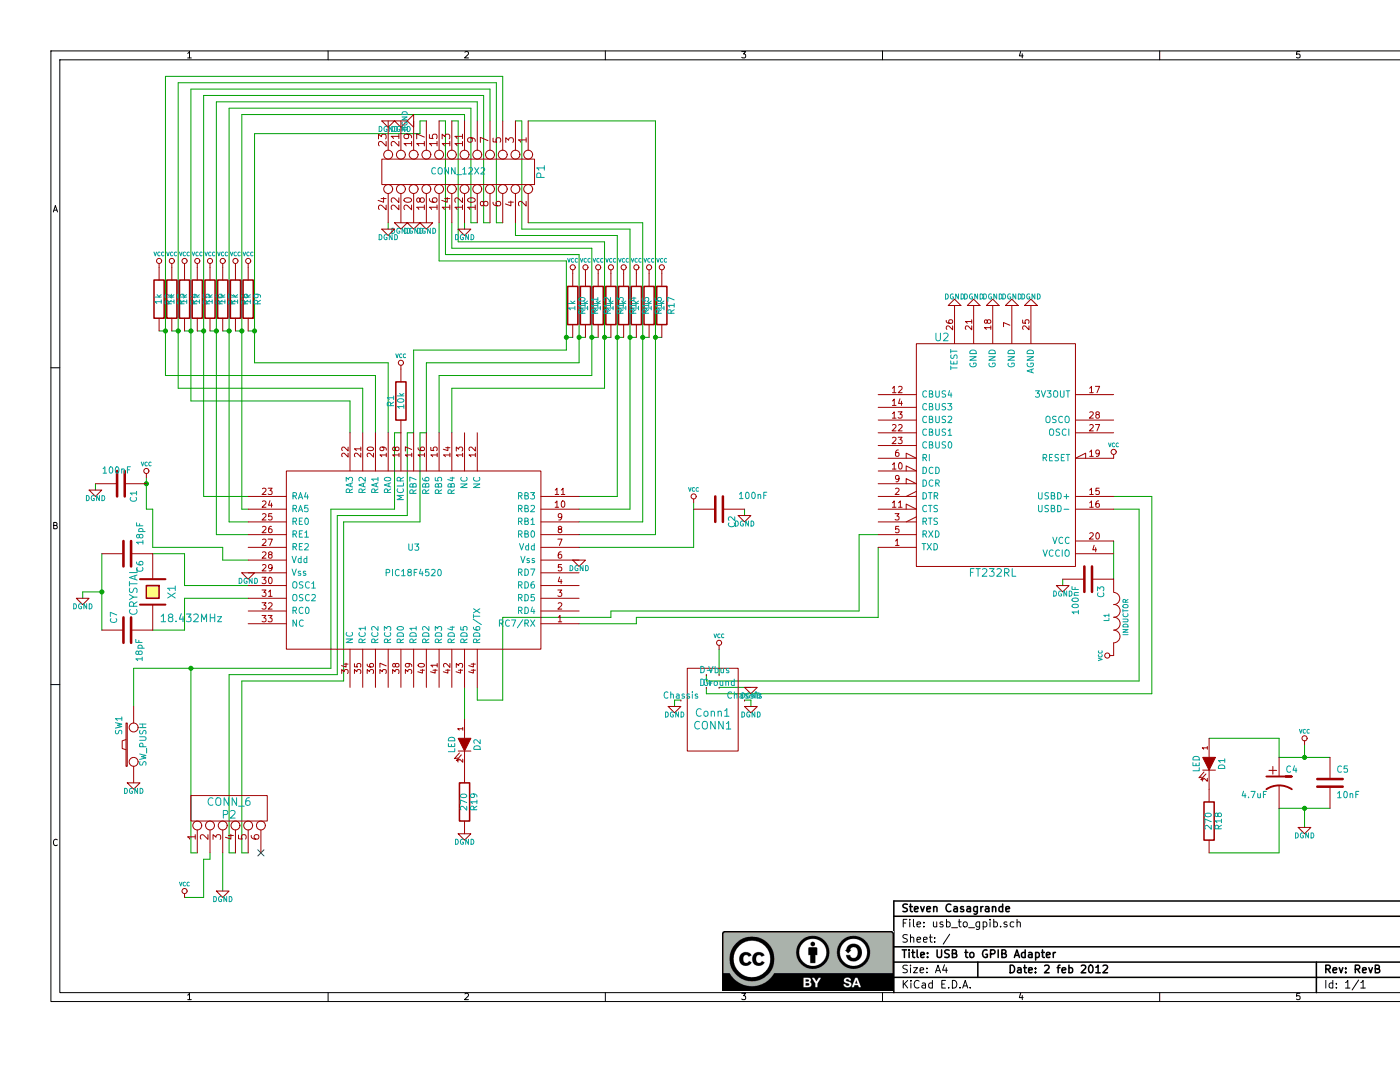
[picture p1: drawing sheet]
EESchema Schematic File Version 2  date Thu 02 Feb 2012 02:57:11 PM EST
LIBS:power
LIBS:device
LIBS:transistors
LIBS:conn
LIBS:linear
LIBS:regul
LIBS:74xx
LIBS:cmos4000
LIBS:adc-dac
LIBS:memory
LIBS:xilinx
LIBS:special
LIBS:microcontrollers
LIBS:dsp
LIBS:microchip
LIBS:analog_switches
LIBS:motorola
LIBS:texas
LIBS:intel
LIBS:audio
LIBS:interface
LIBS:digital-audio
LIBS:philips
LIBS:display
LIBS:cypress
LIBS:siliconi
LIBS:opto
LIBS:atmel
LIBS:contrib
LIBS:w_microcontrollers
LIBS:PIC18F452
LIBS:valves
LIBS:usb-b
LIBS:usb_to_gpib-cache
EELAYER 25  0
EELAYER END
$Descr A4 11693 8268
encoding utf-8
Sheet 1 1
Title "USB to GPIB Adapter"
Date "2 feb 2012"
Rev "RevB"
Comp "Steven Casagrande"
Comment1 ""
Comment2 ""
Comment3 ""
Comment4 ""
$EndDescr
Text Notes 1750 4900 2    60   ~ 0
18.432MHz
Connection ~ 1150 3800
Wire Wire Line
	3650 5400 3650 5650
Wire Wire Line
	10050 6700 10050 6350
Wire Wire Line
	10050 6700 9500 6700
Wire Wire Line
	1750 7000 1750 6700
Wire Wire Line
	3200 3400 3250 3400
Wire Wire Line
	3200 3400 3200 4050
Wire Wire Line
	3200 4050 2650 4050
Wire Wire Line
	2650 4050 2650 5300
Wire Wire Line
	2650 5300 1800 5300
Wire Wire Line
	1800 5300 1800 6700
Wire Wire Line
	1800 6700 1850 6700
Wire Wire Line
	1950 4200 1700 4200
Wire Wire Line
	1700 4200 1700 800 
Wire Wire Line
	1800 850  1800 4100
Wire Wire Line
	1950 4000 1900 4000
Wire Wire Line
	1950 4400 1750 4400
Wire Wire Line
	1750 4400 1750 4300
Wire Wire Line
	1750 4300 1200 4300
Wire Wire Line
	1200 4300 1200 4000
Wire Wire Line
	1200 4000 1150 4000
Wire Wire Line
	2850 3400 2850 3050
Wire Wire Line
	3050 3400 3050 2850
Wire Wire Line
	1950 4600 1450 4600
Wire Wire Line
	4550 4900 5000 4900
Wire Wire Line
	5000 4900 5000 4850
Wire Wire Line
	5000 4850 6900 4850
Wire Wire Line
	6900 4850 6900 4300
Wire Wire Line
	3350 2850 3350 3400
Wire Wire Line
	3350 2850 4550 2850
Wire Wire Line
	3550 3400 3550 3050
Wire Wire Line
	3550 3050 4750 3050
Wire Wire Line
	4550 4000 4950 4000
Wire Wire Line
	4950 4000 4950 1800
Connection ~ 5150 2650
Wire Wire Line
	5150 2650 5200 2650
Connection ~ 4950 2650
Wire Wire Line
	5000 2650 4950 2650
Connection ~ 4750 2650
Wire Wire Line
	4750 2650 4800 2650
Connection ~ 4550 2650
Wire Wire Line
	4600 2650 4550 2650
Wire Wire Line
	4150 950  5150 950 
Wire Wire Line
	4950 1800 4100 1800
Wire Wire Line
	4750 3050 4750 1900
Wire Wire Line
	4750 1900 3600 1900
Wire Wire Line
	4550 2850 4550 2000
Wire Wire Line
	4550 2000 3500 2000
Connection ~ 1400 2600
Wire Wire Line
	1400 2600 1350 2600
Connection ~ 1600 2600
Wire Wire Line
	1600 2600 1550 2600
Connection ~ 1800 2600
Wire Wire Line
	1750 2600 1800 2600
Connection ~ 2000 2600
Wire Wire Line
	2000 2600 1950 2600
Wire Wire Line
	3900 650  1400 650 
Wire Wire Line
	3800 750  1600 750 
Wire Wire Line
	1800 850  3700 850 
Wire Wire Line
	3650 1750 3650 1800
Wire Wire Line
	3650 950  3650 900 
Wire Wire Line
	3750 950  3750 800 
Wire Wire Line
	3850 950  3850 700 
Wire Wire Line
	800  4950 800  4350
Wire Wire Line
	1450 4600 1450 4350
Wire Wire Line
	1450 4350 1200 4350
Wire Wire Line
	3950 950  3950 600 
Wire Wire Line
	3550 1750 3550 1950
Wire Wire Line
	4050 1750 4050 1850
Wire Wire Line
	4100 1800 4100 950 
Wire Wire Line
	4100 950  4050 950 
Wire Wire Line
	10450 5950 10050 5950
Wire Wire Line
	10050 6350 10450 6350
Wire Wire Line
	8350 4550 8350 4600
Wire Wire Line
	750  3800 750  3850
Wire Wire Line
	5550 5300 5550 5350
Wire Wire Line
	5550 5350 8950 5350
Wire Wire Line
	8950 5350 8950 4000
Wire Wire Line
	5300 5550 5300 5500
Wire Wire Line
	5300 5500 5350 5500
Wire Wire Line
	5900 5400 5650 5400
Wire Wire Line
	5850 5500 5900 5500
Wire Wire Line
	5900 5500 5900 5550
Wire Wire Line
	8950 4000 8750 4000
Wire Wire Line
	5550 5400 5550 5450
Wire Wire Line
	5550 5450 9050 5450
Wire Wire Line
	9050 5450 9050 3900
Wire Wire Line
	9050 3900 8750 3900
Wire Wire Line
	5650 5300 5650 5100
Wire Wire Line
	1150 4000 1150 3750
Wire Wire Line
	5850 4050 5850 4000
Wire Wire Line
	8750 4550 8750 4250
Wire Wire Line
	10250 6500 10250 6350
Connection ~ 10250 6350
Wire Wire Line
	10250 5850 10250 5950
Connection ~ 10250 5950
Wire Wire Line
	3550 950  3600 950 
Wire Wire Line
	3600 950  3600 1900
Wire Wire Line
	3450 950  3500 950 
Wire Wire Line
	3500 950  3500 2000
Wire Wire Line
	3450 1750 3450 2050
Wire Wire Line
	3450 2050 4450 2050
Wire Wire Line
	4450 2050 4450 2750
Wire Wire Line
	1200 4950 1450 4950
Wire Wire Line
	1450 4950 1450 4700
Wire Wire Line
	800  4650 650  4650
Connection ~ 800  4650
Wire Wire Line
	650  4650 650  4700
Wire Wire Line
	3950 1750 3900 1750
Wire Wire Line
	3900 1750 3900 650 
Wire Wire Line
	3850 1750 3800 1750
Wire Wire Line
	3800 1750 3800 750 
Wire Wire Line
	3750 1750 3700 1750
Wire Wire Line
	3700 1750 3700 850 
Wire Wire Line
	3300 1050 2000 1050
Wire Wire Line
	3300 1050 3300 950 
Wire Wire Line
	3300 950  3350 950 
Wire Wire Line
	3050 1750 3050 1800
Wire Wire Line
	3650 900  1900 900 
Wire Wire Line
	3750 800  1700 800 
Wire Wire Line
	3850 700  1500 700 
Wire Wire Line
	3950 600  1300 600 
Wire Wire Line
	1900 2600 1850 2600
Connection ~ 1900 2600
Wire Wire Line
	1650 2600 1700 2600
Connection ~ 1700 2600
Wire Wire Line
	1500 2600 1450 2600
Connection ~ 1500 2600
Wire Wire Line
	1300 2600 1250 2600
Connection ~ 1300 2600
Wire Wire Line
	3550 1950 4650 1950
Wire Wire Line
	4650 1950 4650 2950
Wire Wire Line
	4050 1850 4850 1850
Wire Wire Line
	4150 1750 5050 1750
Wire Wire Line
	4500 2650 4450 2650
Connection ~ 4450 2650
Wire Wire Line
	4700 2650 4650 2650
Connection ~ 4650 2650
Wire Wire Line
	4850 2650 4900 2650
Connection ~ 4850 2650
Wire Wire Line
	5050 2650 5100 2650
Connection ~ 5050 2650
Wire Wire Line
	5150 950  5150 4200
Wire Wire Line
	5150 4200 4550 4200
Wire Wire Line
	5050 1750 5050 4100
Wire Wire Line
	5050 4100 4550 4100
Wire Wire Line
	4850 1850 4850 3900
Wire Wire Line
	4850 3900 4550 3900
Wire Wire Line
	4650 2950 3450 2950
Wire Wire Line
	3450 2950 3450 3400
Wire Wire Line
	4450 2750 3250 2750
Wire Wire Line
	3250 2750 3250 3400
Wire Wire Line
	6900 4200 6750 4200
Wire Wire Line
	6750 4200 6750 4800
Wire Wire Line
	6750 4800 4800 4800
Wire Wire Line
	4800 4800 4800 4850
Wire Wire Line
	4800 4850 3950 4850
Wire Wire Line
	3950 4850 3950 5500
Wire Wire Line
	3950 5500 3750 5500
Wire Wire Line
	3750 5500 3750 5400
Wire Wire Line
	1450 4700 1950 4700
Wire Wire Line
	2950 3400 2950 2950
Wire Wire Line
	2750 3400 2750 3150
Wire Wire Line
	5450 3950 5450 4300
Wire Wire Line
	5450 4300 4550 4300
Wire Wire Line
	2000 1050 2000 2850
Wire Wire Line
	2000 2850 3050 2850
Wire Wire Line
	1300 600  1300 2950
Wire Wire Line
	1300 2950 2950 2950
Wire Wire Line
	1400 650  1400 3050
Wire Wire Line
	1400 3050 2850 3050
Wire Wire Line
	1500 700  1500 3150
Wire Wire Line
	1500 3150 2750 3150
Wire Wire Line
	1600 750  1600 3900
Wire Wire Line
	1600 3900 1950 3900
Wire Wire Line
	1800 4100 1950 4100
Wire Wire Line
	1900 900  1900 4000
Wire Wire Line
	1550 6700 1500 6700
Wire Wire Line
	1500 6700 1500 5250
Wire Wire Line
	2600 4000 2600 5250
Wire Wire Line
	2600 4000 3100 4000
Wire Wire Line
	3100 4000 3100 3400
Wire Wire Line
	3100 3400 3150 3400
Wire Wire Line
	1950 6700 1900 6700
Wire Wire Line
	1900 6700 1900 5350
Wire Wire Line
	1900 5350 2700 5350
Wire Wire Line
	2700 5350 2700 4100
Wire Wire Line
	2700 4100 3300 4100
Wire Wire Line
	3300 4100 3300 3400
Wire Wire Line
	3300 3400 3350 3400
Wire Wire Line
	1450 7050 1600 7050
Wire Wire Line
	1600 7050 1600 6750
Wire Wire Line
	1600 6750 1650 6750
Wire Wire Line
	1650 6750 1650 6700
Wire Wire Line
	9500 5800 10050 5800
Wire Wire Line
	10050 5800 10050 5950
Wire Wire Line
	2600 5250 1050 5250
Wire Wire Line
	1050 5250 1050 5550
Connection ~ 1500 5250
$Comp
L DGND #PWR01
U 1 1
P 1050 6150
F 0 "#PWR01" H 1050 6150 40  0001 C CNN
F 1 "DGND" H 1050 6080 40  0000 C CNN
	1    1050 6150
	1    0    0    -1  
$EndComp
$Comp
L SW_PUSH SW1
U 1 1
P 1050 5850
F 0 "SW1" H 1200 5960 50  0000 C CNN
F 1 "SW_PUSH" H 1050 5770 50  0000 C CNN
	1    1050 5850
	0    -1   -1   0   
$EndComp
$Comp
L DGND #PWR02
U 1 1
P 3650 6550
F 0 "#PWR02" H 3650 6550 40  0001 C CNN
F 1 "DGND" H 3650 6480 40  0000 C CNN
	1    3650 6550
	1    0    0    -1  
$EndComp
$Comp
L R R19
U 1 1
P 3650 6300
F 0 "R19" V 3730 6300 50  0000 C CNN
F 1 "270" V 3650 6300 50  0000 C CNN
	1    3650 6300
	1    0    0    -1  
$EndComp
$Comp
L LED D2
U 1 1
P 3650 5850
F 0 "D2" H 3650 5950 50  0000 C CNN
F 1 "LED" H 3650 5750 50  0000 C CNN
	1    3650 5850
	0    1    1    0   
$EndComp
EndData
$EndBitmap
$Comp
L CONN CONN1
U 1 1
P 5600 5600
F 0 "CONN1" H 5600 5700 60  0000 C CNN
F 1 "Conn1" H 5600 5600 60  0000 C CNN
	1    5600 5600
	-1   0    0    1   
$EndComp
$Comp
L R R18
U 1 1
P 9500 6450
F 0 "R18" V 9580 6450 50  0000 C CNN
F 1 "270" V 9500 6450 50  0000 C CNN
	1    9500 6450
	1    0    0    -1  
$EndComp
$Comp
L LED D1
U 1 1
P 9500 6000
F 0 "D1" H 9500 6100 50  0000 C CNN
F 1 "LED" H 9500 5900 50  0000 C CNN
	1    9500 6000
	0    1    1    0   
$EndComp
NoConn ~ 2050 6700
$Comp
L DGND #PWR03
U 1 1
P 1750 7000
F 0 "#PWR03" H 1750 7000 40  0001 C CNN
F 1 "DGND" H 1750 6930 40  0000 C CNN
	1    1750 7000
	1    0    0    -1  
$EndComp
$Comp
L VCC #PWR04
U 1 1
P 1450 7050
F 0 "#PWR04" H 1450 7150 30  0001 C CNN
F 1 "VCC" H 1450 7150 30  0000 C CNN
	1    1450 7050
	1    0    0    -1  
$EndComp
$Comp
L CONN_6 P2
U 1 1
P 1800 6350
F 0 "P2" V 1750 6350 60  0000 C CNN
F 1 "CONN_6" V 1850 6350 60  0000 C CNN
	1    1800 6350
	0    -1   -1   0   
$EndComp
$Comp
L DGND #PWR05
U 1 1
P 3150 1750
F 0 "#PWR05" H 3150 1750 40  0001 C CNN
F 1 "DGND" H 3150 1680 40  0000 C CNN
	1    3150 1750
	1    0    0    -1  
$EndComp
$Comp
L DGND #PWR06
U 1 1
P 3250 1750
F 0 "#PWR06" H 3250 1750 40  0001 C CNN
F 1 "DGND" H 3250 1680 40  0000 C CNN
	1    3250 1750
	1    0    0    -1  
$EndComp
$Comp
L DGND #PWR07
U 1 1
P 3350 1750
F 0 "#PWR07" H 3350 1750 40  0001 C CNN
F 1 "DGND" H 3350 1680 40  0000 C CNN
	1    3350 1750
	1    0    0    -1  
$EndComp
$Comp
L DGND #PWR08
U 1 1
P 3050 950
F 0 "#PWR08" H 3050 950 40  0001 C CNN
F 1 "DGND" H 3050 880 40  0000 C CNN
	1    3050 950 
	1    0    0    -1  
$EndComp
$Comp
L DGND #PWR09
U 1 1
P 3150 950
F 0 "#PWR09" H 3150 950 40  0001 C CNN
F 1 "DGND" H 3150 880 40  0000 C CNN
	1    3150 950 
	1    0    0    -1  
$EndComp
$Comp
L DGND #PWR010
U 1 1
P 4550 4400
F 0 "#PWR010" H 4550 4400 40  0001 C CNN
F 1 "DGND" H 4550 4330 40  0000 C CNN
	1    4550 4400
	1    0    0    -1  
$EndComp
$Comp
L DGND #PWR011
U 1 1
P 1950 4500
F 0 "#PWR011" H 1950 4500 40  0001 C CNN
F 1 "DGND" H 1950 4430 40  0000 C CNN
	1    1950 4500
	1    0    0    -1  
$EndComp
$Comp
L PIC18F452 U3
U 1 1
P 3250 4400
F 0 "U3" H 3250 4300 50  0000 C CNN
F 1 "PIC18F4520" H 3250 4500 50  0000 C CNN
	1    3250 4400
	-1   0    0    1   
$EndComp
$Comp
L VCC #PWR012
U 1 1
P 5200 2150
F 0 "#PWR012" H 5200 2250 30  0001 C CNN
F 1 "VCC" H 5200 2250 30  0000 C CNN
	1    5200 2150
	1    0    0    -1  
$EndComp
$Comp
L VCC #PWR013
U 1 1
P 5100 2150
F 0 "#PWR013" H 5100 2250 30  0001 C CNN
F 1 "VCC" H 5100 2250 30  0000 C CNN
	1    5100 2150
	1    0    0    -1  
$EndComp
$Comp
L VCC #PWR014
U 1 1
P 5000 2150
F 0 "#PWR014" H 5000 2250 30  0001 C CNN
F 1 "VCC" H 5000 2250 30  0000 C CNN
	1    5000 2150
	1    0    0    -1  
$EndComp
$Comp
L VCC #PWR015
U 1 1
P 4900 2150
F 0 "#PWR015" H 4900 2250 30  0001 C CNN
F 1 "VCC" H 4900 2250 30  0000 C CNN
	1    4900 2150
	1    0    0    -1  
$EndComp
$Comp
L VCC #PWR016
U 1 1
P 4800 2150
F 0 "#PWR016" H 4800 2250 30  0001 C CNN
F 1 "VCC" H 4800 2250 30  0000 C CNN
	1    4800 2150
	1    0    0    -1  
$EndComp
$Comp
L VCC #PWR017
U 1 1
P 4700 2150
F 0 "#PWR017" H 4700 2250 30  0001 C CNN
F 1 "VCC" H 4700 2250 30  0000 C CNN
	1    4700 2150
	1    0    0    -1  
$EndComp
$Comp
L VCC #PWR018
U 1 1
P 4600 2150
F 0 "#PWR018" H 4600 2250 30  0001 C CNN
F 1 "VCC" H 4600 2250 30  0000 C CNN
	1    4600 2150
	1    0    0    -1  
$EndComp
$Comp
L VCC #PWR019
U 1 1
P 4500 2150
F 0 "#PWR019" H 4500 2250 30  0001 C CNN
F 1 "VCC" H 4500 2250 30  0000 C CNN
	1    4500 2150
	1    0    0    -1  
$EndComp
$Comp
L R R17
U 1 1
P 5200 2400
F 0 "R17" V 5280 2400 50  0000 C CNN
F 1 "1k" V 5200 2400 50  0000 C CNN
	1    5200 2400
	1    0    0    -1  
$EndComp
$Comp
L R R16
U 1 1
P 5100 2400
F 0 "R16" V 5180 2400 50  0000 C CNN
F 1 "1k" V 5100 2400 50  0000 C CNN
	1    5100 2400
	1    0    0    -1  
$EndComp
$Comp
L R R15
U 1 1
P 5000 2400
F 0 "R15" V 5080 2400 50  0000 C CNN
F 1 "1k" V 5000 2400 50  0000 C CNN
	1    5000 2400
	1    0    0    -1  
$EndComp
$Comp
L R R14
U 1 1
P 4900 2400
F 0 "R14" V 4980 2400 50  0000 C CNN
F 1 "1k" V 4900 2400 50  0000 C CNN
	1    4900 2400
	1    0    0    -1  
$EndComp
$Comp
L R R13
U 1 1
P 4800 2400
F 0 "R13" V 4880 2400 50  0000 C CNN
F 1 "1k" V 4800 2400 50  0000 C CNN
	1    4800 2400
	1    0    0    -1  
$EndComp
$Comp
L R R12
U 1 1
P 4700 2400
F 0 "R12" V 4780 2400 50  0000 C CNN
F 1 "1k" V 4700 2400 50  0000 C CNN
	1    4700 2400
	1    0    0    -1  
$EndComp
$Comp
L R R11
U 1 1
P 4600 2400
F 0 "R11" V 4680 2400 50  0000 C CNN
F 1 "1k" V 4600 2400 50  0000 C CNN
	1    4600 2400
	1    0    0    -1  
$EndComp
$Comp
L R R10
U 1 1
P 4500 2400
F 0 "R10" V 4580 2400 50  0000 C CNN
F 1 "1k" V 4500 2400 50  0000 C CNN
	1    4500 2400
	1    0    0    -1  
$EndComp
$Comp
L VCC #PWR020
U 1 1
P 1250 2100
F 0 "#PWR020" H 1250 2200 30  0001 C CNN
F 1 "VCC" H 1250 2200 30  0000 C CNN
	1    1250 2100
	1    0    0    -1  
$EndComp
$Comp
L R R2
U 1 1
P 1250 2350
F 0 "R2" V 1330 2350 50  0000 C CNN
F 1 "1k" V 1250 2350 50  0000 C CNN
	1    1250 2350
	1    0    0    -1  
$EndComp
$Comp
L VCC #PWR021
U 1 1
P 1350 2100
F 0 "#PWR021" H 1350 2200 30  0001 C CNN
F 1 "VCC" H 1350 2200 30  0000 C CNN
	1    1350 2100
	1    0    0    -1  
$EndComp
$Comp
L VCC #PWR022
U 1 1
P 1450 2100
F 0 "#PWR022" H 1450 2200 30  0001 C CNN
F 1 "VCC" H 1450 2200 30  0000 C CNN
	1    1450 2100
	1    0    0    -1  
$EndComp
$Comp
L VCC #PWR023
U 1 1
P 1550 2100
F 0 "#PWR023" H 1550 2200 30  0001 C CNN
F 1 "VCC" H 1550 2200 30  0000 C CNN
	1    1550 2100
	1    0    0    -1  
$EndComp
$Comp
L VCC #PWR024
U 1 1
P 1650 2100
F 0 "#PWR024" H 1650 2200 30  0001 C CNN
F 1 "VCC" H 1650 2200 30  0000 C CNN
	1    1650 2100
	1    0    0    -1  
$EndComp
$Comp
L VCC #PWR025
U 1 1
P 1750 2100
F 0 "#PWR025" H 1750 2200 30  0001 C CNN
F 1 "VCC" H 1750 2200 30  0000 C CNN
	1    1750 2100
	1    0    0    -1  
$EndComp
$Comp
L VCC #PWR026
U 1 1
P 1850 2100
F 0 "#PWR026" H 1850 2200 30  0001 C CNN
F 1 "VCC" H 1850 2200 30  0000 C CNN
	1    1850 2100
	1    0    0    -1  
$EndComp
$Comp
L VCC #PWR027
U 1 1
P 1950 2100
F 0 "#PWR027" H 1950 2200 30  0001 C CNN
F 1 "VCC" H 1950 2200 30  0000 C CNN
	1    1950 2100
	1    0    0    -1  
$EndComp
$Comp
L R R3
U 1 1
P 1350 2350
F 0 "R3" V 1430 2350 50  0000 C CNN
F 1 "1k" V 1350 2350 50  0000 C CNN
	1    1350 2350
	1    0    0    -1  
$EndComp
$Comp
L R R4
U 1 1
P 1450 2350
F 0 "R4" V 1530 2350 50  0000 C CNN
F 1 "1k" V 1450 2350 50  0000 C CNN
	1    1450 2350
	1    0    0    -1  
$EndComp
$Comp
L R R5
U 1 1
P 1550 2350
F 0 "R5" V 1630 2350 50  0000 C CNN
F 1 "1k" V 1550 2350 50  0000 C CNN
	1    1550 2350
	1    0    0    -1  
$EndComp
$Comp
L R R6
U 1 1
P 1650 2350
F 0 "R6" V 1730 2350 50  0000 C CNN
F 1 "1k" V 1650 2350 50  0000 C CNN
	1    1650 2350
	1    0    0    -1  
$EndComp
$Comp
L R R7
U 1 1
P 1750 2350
F 0 "R7" V 1830 2350 50  0000 C CNN
F 1 "1k" V 1750 2350 50  0000 C CNN
	1    1750 2350
	1    0    0    -1  
$EndComp
$Comp
L R R8
U 1 1
P 1850 2350
F 0 "R8" V 1930 2350 50  0000 C CNN
F 1 "1k" V 1850 2350 50  0000 C CNN
	1    1850 2350
	1    0    0    -1  
$EndComp
$Comp
L R R9
U 1 1
P 1950 2350
F 0 "R9" V 2030 2350 50  0000 C CNN
F 1 "1k" V 1950 2350 50  0000 C CNN
	1    1950 2350
	1    0    0    -1  
$EndComp
$Comp
L DGND #PWR028
U 1 1
P 3050 1800
F 0 "#PWR028" H 3050 1800 40  0001 C CNN
F 1 "DGND" H 3050 1730 40  0000 C CNN
	1    3050 1800
	1    0    0    -1  
$EndComp
$Comp
L DGND #PWR029
U 1 1
P 3250 950
F 0 "#PWR029" H 3250 950 40  0001 C CNN
F 1 "DGND" H 3250 880 40  0000 C CNN
	1    3250 950 
	0    1    1    0   
$EndComp
$Comp
L DGND #PWR030
U 1 1
P 3650 1800
F 0 "#PWR030" H 3650 1800 40  0001 C CNN
F 1 "DGND" H 3650 1730 40  0000 C CNN
	1    3650 1800
	1    0    0    -1  
$EndComp
$Comp
L DGND #PWR031
U 1 1
P 650 4700
F 0 "#PWR031" H 650 4700 40  0001 C CNN
F 1 "DGND" H 650 4630 40  0000 C CNN
	1    650  4700
	1    0    0    -1  
$EndComp
$Comp
L C C6
U 1 1
P 1000 4350
F 0 "C6" H 1050 4450 50  0000 L CNN
F 1 "18pF" H 750 4450 50  0000 L CNN
	1    1000 4350
	0    1    1    0   
$EndComp
$Comp
L C C7
U 1 1
P 1000 4950
F 0 "C7" H 1050 5050 50  0000 L CNN
F 1 "18pF" H 750 4850 50  0000 L CNN
	1    1000 4950
	0    -1   -1   0   
$EndComp
$Comp
L CRYSTAL X1
U 1 1
P 1200 4650
F 0 "X1" H 1200 4800 60  0000 C CNN
F 1 "CRYSTAL" H 1200 4500 60  0000 C CNN
	1    1200 4650
	0    1    1    0   
$EndComp
$Comp
L VCC #PWR032
U 1 1
P 3150 2900
F 0 "#PWR032" H 3150 3000 30  0001 C CNN
F 1 "VCC" H 3150 3000 30  0000 C CNN
	1    3150 2900
	1    0    0    -1  
$EndComp
$Comp
L R R1
U 1 1
P 3150 3150
F 0 "R1" V 3230 3150 50  0000 C CNN
F 1 "10k" V 3150 3150 50  0000 C CNN
	1    3150 3150
	-1   0    0    1   
$EndComp
$Comp
L CONN_12X2 P1
U 1 1
P 3600 1350
F 0 "P1" H 3600 2000 60  0000 C CNN
F 1 "CONN_12X2" V 3600 1350 50  0000 C CNN
	1    3600 1350
	0    1    1    0   
$EndComp
$Comp
L CP1 C4
U 1 1
P 10050 6150
F 0 "C4" H 10100 6250 50  0000 L CNN
F 1 "4.7uF" H 9750 6050 50  0000 L CNN
	1    10050 6150
	1    0    0    -1  
$EndComp
$Comp
L DGND #PWR033
U 1 1
P 10250 6500
F 0 "#PWR033" H 10250 6500 40  0001 C CNN
F 1 "DGND" H 10250 6430 40  0000 C CNN
	1    10250 6500
	1    0    0    -1  
$EndComp
$Comp
L C C5
U 1 1
P 10450 6150
F 0 "C5" H 10500 6250 50  0000 L CNN
F 1 "10nF" H 10500 6050 50  0000 L CNN
	1    10450 6150
	1    0    0    -1  
$EndComp
$Comp
L VCC #PWR034
U 1 1
P 10250 5850
F 0 "#PWR034" H 10250 5950 30  0001 C CNN
F 1 "VCC" H 10250 5950 30  0000 C CNN
	1    10250 5850
	1    0    0    -1  
$EndComp
$Comp
L INDUCTOR L1
U 1 1
P 8750 4850
F 0 "L1" V 8700 4850 40  0000 C CNN
F 1 "INDUCTOR" V 8850 4850 40  0000 C CNN
	1    8750 4850
	1    0    0    -1  
$EndComp
$Comp
L DGND #PWR035
U 1 1
P 8350 4600
F 0 "#PWR035" H 8350 4600 40  0001 C CNN
F 1 "DGND" H 8350 4530 40  0000 C CNN
	1    8350 4600
	1    0    0    -1  
$EndComp
$Comp
L C C3
U 1 1
P 8550 4550
F 0 "C3" H 8600 4650 50  0000 L CNN
F 1 "100nF" H 8600 4450 50  0000 L CNN
	1    8550 4550
	0    1    1    0   
$EndComp
$Comp
L DGND #PWR036
U 1 1
P 750 3850
F 0 "#PWR036" H 750 3850 40  0001 C CNN
F 1 "DGND" H 750 3780 40  0000 C CNN
	1    750  3850
	1    0    0    -1  
$EndComp
$Comp
L DGND #PWR037
U 1 1
P 5850 4050
F 0 "#PWR037" H 5850 4050 40  0001 C CNN
F 1 "DGND" H 5850 3980 40  0000 C CNN
	1    5850 4050
	1    0    0    -1  
$EndComp
$Comp
L C C2
U 1 1
P 5650 4000
F 0 "C2" H 5700 4100 50  0000 L CNN
F 1 "100nF" V 5550 4150 50  0000 L CNN
	1    5650 4000
	0    1    1    0   
$EndComp
$Comp
L C C1
U 1 1
P 950 3800
F 0 "C1" H 1000 3900 50  0000 L CNN
F 1 "100nF" V 850 3650 50  0000 L CNN
	1    950  3800
	0    1    1    0   
$EndComp
$Comp
L VCC #PWR038
U 1 1
P 5450 3950
F 0 "#PWR038" H 5450 4050 30  0001 C CNN
F 1 "VCC" H 5450 4050 30  0000 C CNN
	1    5450 3950
	1    0    0    -1  
$EndComp
$Comp
L VCC #PWR039
U 1 1
P 1150 3750
F 0 "#PWR039" H 1150 3850 30  0001 C CNN
F 1 "VCC" H 1150 3850 30  0000 C CNN
	1    1150 3750
	1    0    0    -1  
$EndComp
$Comp
L VCC #PWR040
U 1 1
P 5650 5100
F 0 "#PWR040" H 5650 5200 30  0001 C CNN
F 1 "VCC" H 5650 5200 30  0000 C CNN
	1    5650 5100
	1    0    0    -1  
$EndComp
$Comp
L VCC #PWR041
U 1 1
P 8750 5150
F 0 "#PWR041" H 8750 5250 30  0001 C CNN
F 1 "VCC" H 8750 5250 30  0000 C CNN
	1    8750 5150
	0    -1   -1   0   
$EndComp
$Comp
L VCC #PWR042
U 1 1
P 8750 3600
F 0 "#PWR042" H 8750 3700 30  0001 C CNN
F 1 "VCC" H 8750 3700 30  0000 C CNN
	1    8750 3600
	1    0    0    -1  
$EndComp
$Comp
L DGND #PWR043
U 1 1
P 8100 2400
F 0 "#PWR043" H 8100 2400 40  0001 C CNN
F 1 "DGND" H 8100 2330 40  0000 C CNN
	1    8100 2400
	-1   0    0    1   
$EndComp
$Comp
L DGND #PWR044
U 1 1
P 7950 2400
F 0 "#PWR044" H 7950 2400 40  0001 C CNN
F 1 "DGND" H 7950 2330 40  0000 C CNN
	1    7950 2400
	-1   0    0    1   
$EndComp
$Comp
L DGND #PWR045
U 1 1
P 7800 2400
F 0 "#PWR045" H 7800 2400 40  0001 C CNN
F 1 "DGND" H 7800 2330 40  0000 C CNN
	1    7800 2400
	-1   0    0    1   
$EndComp
$Comp
L DGND #PWR046
U 1 1
P 7650 2400
F 0 "#PWR046" H 7650 2400 40  0001 C CNN
F 1 "DGND" H 7650 2330 40  0000 C CNN
	1    7650 2400
	-1   0    0    1   
$EndComp
$Comp
L DGND #PWR047
U 1 1
P 7500 2400
F 0 "#PWR047" H 7500 2400 40  0001 C CNN
F 1 "DGND" H 7500 2330 40  0000 C CNN
	1    7500 2400
	-1   0    0    1   
$EndComp
$Comp
L FT232RL U2
U 1 1
P 7800 3600
F 0 "U2" H 8200 2650 60  0000 C CNN
F 1 "FT232RL" H 7800 4500 60  0000 C CNN
	1    7800 3600
	-1   0    0    1   
$EndComp
$Comp
L DGND #PWR048
U 1 1
P 5300 5550
F 0 "#PWR048" H 5300 5550 40  0001 C CNN
F 1 "DGND" H 5300 5480 40  0000 C CNN
	1    5300 5550
	1    0    0    -1  
$EndComp
$Comp
L DGND #PWR049
U 1 1
P 5900 5550
F 0 "#PWR049" H 5900 5550 40  0001 C CNN
F 1 "DGND" H 5900 5480 40  0000 C CNN
	1    5900 5550
	1    0    0    -1  
$EndComp
$Comp
L DGND #PWR050
U 1 1
P 5900 5400
F 0 "#PWR050" H 5900 5400 40  0001 C CNN
F 1 "DGND" H 5900 5330 40  0000 C CNN
	1    5900 5400
	1    0    0    -1  
$EndComp
$EndSCHEMATC
